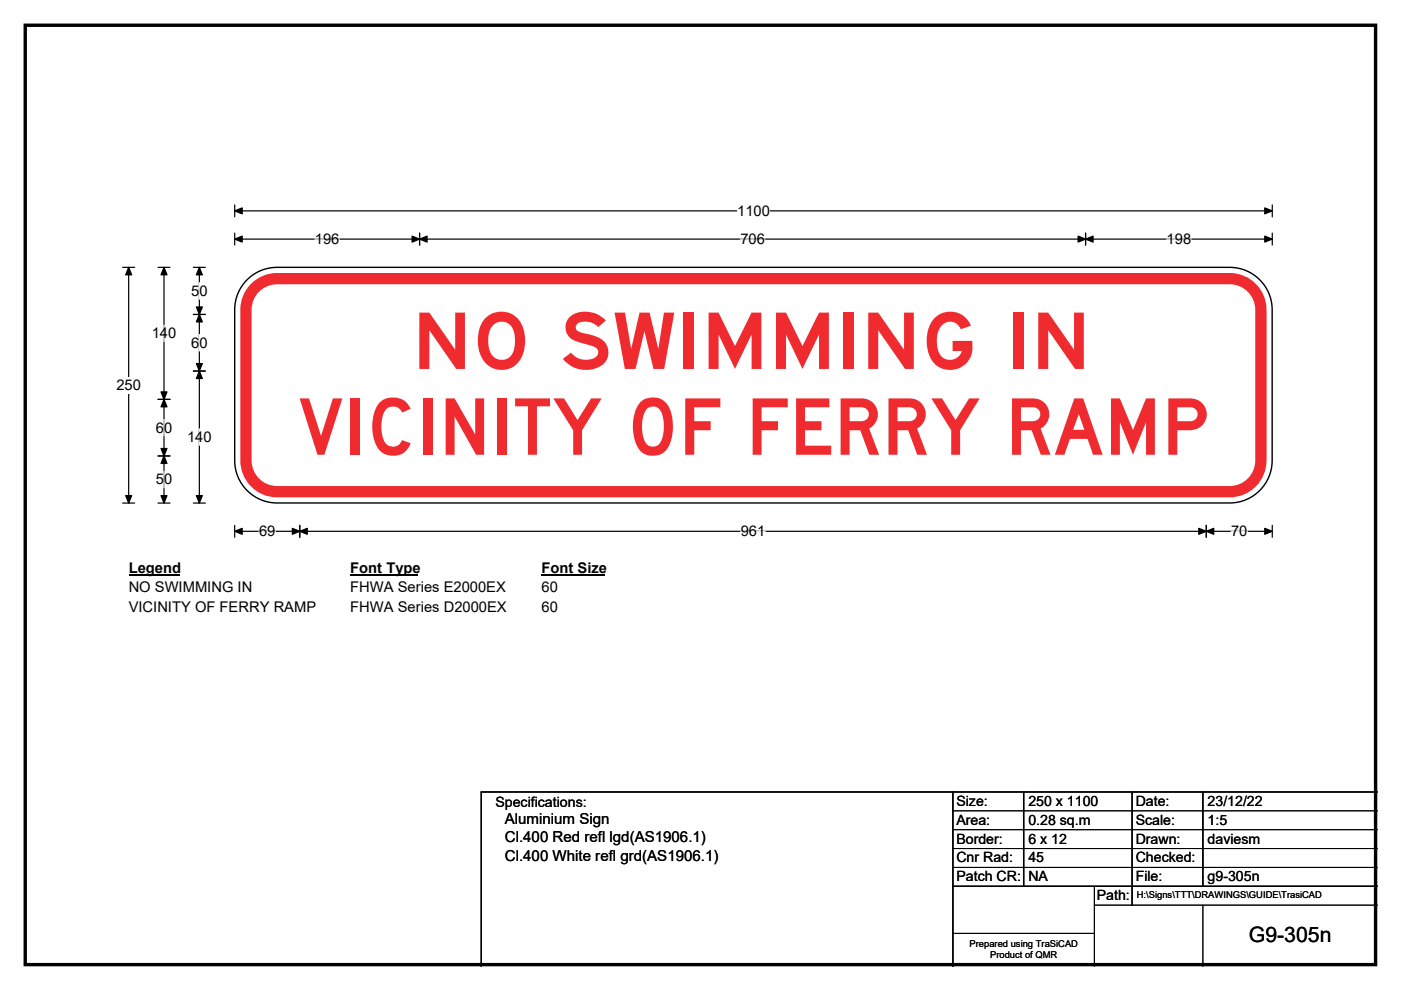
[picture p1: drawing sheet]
<svg xmlns="http://www.w3.org/2000/svg" width="297mm" height="210mm" viewBox="0 0 297 210" stroke-linecap="round" stroke-linejoin="round" font-family="sans-serif">
<path d="M5.4 5.4h286.3v199.2h-286.3z" fill="none" stroke="#000" stroke-width=".72"/>
<path d="M49.8 44.7h219.9M49.8 43.5v2.5M269.7 43.5v2.5" fill="none" stroke="#000" stroke-width=".25"/>
<path d="M49.8 44.7l1.5-.6v1.3zM268.2 44.1l1.5 .6-1.5 .7z" fill="#000" stroke="#000" stroke-width=".25"/>
<path d="M156.3 43h6.9v3.5h-6.9z" fill="#fff"/>
<g fill="none" stroke="#000" stroke-width=".25">
<path d="M26 56.7h2.6M27.3 56.7v50M49.8 50.7h219.9M49.8 49.4v2.6M89 49.4v2.6M230.2 49.4v2.6M269.7 49.4v2.6M26 106.7h2.6M49.8 111.4v2.6M49.8 112.7h219.9M63.6 111.4v2.6M255.8 111.4v2.6"/>
<path d="M269.7 111.4v2.6"/>
</g>
<g fill="#000" stroke="#000" stroke-width=".25">
<path d="M27.3 56.7l.6 1.6h-1.3zM49.8 50.7l1.5-.6v1.3zM89 50.7l1.5-.6v1.3zM87.4 50.1l1.6 .6-1.6 .7zM228.6 50.1l1.6 .6-1.6 .7zM230.2 50.7l1.6-.6v1.3zM268.2 50.1l1.5 .6-1.5 .7zM26.6 105.1h1.3l-.6 1.6zM49.8 112.7l1.5-.6v1.2zM63.6 112.7l1.5-.6v1.2zM62 112.1l1.6 .6-1.6 .6zM254.2 112.1l1.6 .6-1.6 .6z"/>
<path d="M255.8 112.7l1.5-.6v1.2zM268.2 112.1l1.5 .6-1.5 .6z"/>
</g>
<path d="M66.8 50.7h5.2M157 50.7h5.2M247.4 50.7h5.2M54.9 112.7h3.5M157.1 112.7h5.2M261 112.7h3.5" fill="none" stroke="#fff" stroke-width=".25"/>
<path d="M24.7 80h5.2v3.5h-5.2z" fill="#fff"/>
<path d="M33.5 56.7h2.5M34.8 56.7v50M41 56.7h2.5M42.3 56.7v50M41 66.7h2.5M41 78.7h2.5M33.5 84.7h2.5M33.5 96.7h2.5M33.5 106.7h2.5M41 106.7h2.5" fill="none" stroke="#000" stroke-width=".25"/>
<path d="M34.8 56.7l.6 1.6h-1.3zM42.3 56.7l.6 1.6h-1.3zM42.3 66.7l.6 1.6h-1.3zM41.6 77.1h1.3l-.6 1.6zM41.6 65.1h1.3l-.6 1.6zM42.3 78.7l.6 1.6h-1.3zM34.8 84.7l.6 1.6h-1.3zM34.1 95.1h1.3l-.6 1.6zM34.1 83.1h1.3l-.6 1.6zM34.8 96.7l.6 1.6h-1.3zM34.1 105.1h1.3l-.6 1.6zM41.6 105.1h1.3l-.6 1.6z" fill="#000" stroke="#000" stroke-width=".25"/>
<path d="M42.3 59.9v3.6M34.8 69v3.5M42.3 71v3.4M34.8 89v3.5M34.8 99.9v3.6M42.3 91v3.4" fill="none" stroke="#fff" stroke-width=".25"/>
<path d="M27.3 118.7h10.7v3.5h-10.7z" fill="#fff"/>
<path d="M27.3 122h10.7" fill="none" stroke="#000" stroke-width=".32"/>
<path d="M74.3 118.7h14.4v3.5h-14.4z" fill="#fff"/>
<path d="M74.3 122h14.4" fill="none" stroke="#000" stroke-width=".32"/>
<path d="M114.8 118.7h13.5v3.5h-13.5z" fill="#fff"/>
<path d="M114.8 122h13.5" fill="none" stroke="#000" stroke-width=".32"/>
<g fill="#fff">
<path d="M27.3 122.9h26.1v3.5h-26.1z"/>
<path d="M74.3 122.9h32.9v3.5h-32.9z"/>
<path d="M114.8 122.9h3.5v3.5h-3.5z"/>
<path d="M27.3 127.1h39.5v3.5h-39.5z"/>
<path d="M74.3 127.1h33v3.5h-33z"/>
<path d="M114.8 127.1h3.5v3.5h-3.5z"/>
</g>
<path d="M52.4 59.3a8.9 8.9 0 0 1 6.3-2.6h202a9 9 0 0 1 9 9v32a9 9 0 0 1-9 9h-202a9 9 0 0 1-8.9-9v-32a8.9 8.9 0 0 1 2.6-6.4z" fill-rule="evenodd" fill="#fff" stroke="#fff" stroke-width=".21"/>
<path d="M53.8 61.4a6.6 6.6 0 0 1 5-2.3h201.9a6.6 6.6 0 0 1 6.6 6.6v32a6.6 6.6 0 0 1-6.6 6.6h-201.9a6.6 6.6 0 0 1-6.6-6.6v-32a6.6 6.6 0 0 1 1.6-4.3z" fill="none" stroke="#ef2b2f" stroke-width="2.4"/>
<path d="M52.4 59.3a8.9 8.9 0 0 1 6.3-2.6h202a9 9 0 0 1 9 9v32a9 9 0 0 1-9 9h-202a9 9 0 0 1-8.9-9v-32a8.9 8.9 0 0 1 2.6-6.4zM202 168v37M217 168v20M240 168v24M255 168v20M292 168h-190v37M202 188h90" fill="none" stroke="#000" stroke-width=".3"/>
<path d="M202 172h90M202 176h90M202 180h90M202 184h90M202 198h30M232 192h60M232 188v17M255 192v13" fill="none" stroke="#000" stroke-width=".21"/>
<g font-size="16.6" fill="#ef2b2f">
<text x="87.4" y="78.3">NO SWIMMING IN</text>
<text x="63.2" y="96.5">VICINITY OF FERRY RAMP</text>
</g>
<text font-size="4.5" x="264.8" y="199.8">G9-305n</text>
<g font-size="3.2">
<text x="107" y="178.7">Cl.400 Red refl lgd(AS1906.1)</text>
<text x="107" y="174.9">Aluminium Sign</text>
<text x="107" y="182.5">Cl.400 White refl grd(AS1906.1)</text>
</g>
<g font-size="3.1">
<text x="156.3" y="45.8">1100</text>
<text x="66.8" y="51.8">196</text>
<text x="157" y="51.8">706</text>
<text x="247.4" y="51.8">198</text>
<text x="40.5" y="62.7">50</text>
<text x="32.2" y="71.8">140</text>
<text x="40.5" y="73.7">60</text>
<text x="24.7" y="82.8">250</text>
<text x="33" y="91.8">60</text>
<text x="39.7" y="93.7">140</text>
<text x="33" y="102.7">50</text>
<text x="54.9" y="113.7">69</text>
<text x="157.1" y="113.7">961</text>
<text x="261" y="113.7">70</text>
<text x="27.3" y="121.5">Legend</text>
<text x="27.3" y="125.7">NO SWIMMING IN</text>
<text x="74.3" y="121.5">Font Type</text>
<text x="74.3" y="125.7">FHWA Series E2000EX</text>
<text x="114.8" y="121.5">Font Size</text>
<text x="114.8" y="125.7">60</text>
<text x="27.3" y="129.9">VICINITY OF FERRY RAMP</text>
<text x="74.3" y="129.9">FHWA Series D2000EX</text>
<text x="114.8" y="129.9">60</text>
</g>
<g font-size="3">
<text x="105" y="171.2">Specifications:</text>
<text x="202.8" y="170.9">Size:</text>
<text x="218" y="170.9">250 x 1100</text>
<text x="240.8" y="170.9">Date:</text>
<text x="256" y="170.9">23/12/22</text>
<text x="202.8" y="174.9">Area:</text>
<text x="202.8" y="178.9">Border:</text>
<text x="218" y="174.9">0.28 sq.m</text>
<text x="218" y="178.9">6 x 12</text>
<text x="240.8" y="174.9">Scale:</text>
<text x="240.8" y="178.9">Drawn:</text>
<text x="256" y="174.9">1:5</text>
<text x="256" y="178.9">daviesm</text>
<text x="202.8" y="182.9">Cnr Rad:</text>
<text x="218" y="182.9">45</text>
<text x="240.8" y="182.9">Checked:</text>
<text x="202.8" y="186.9">Patch CR:</text>
<text x="218" y="186.9">NA</text>
<text x="232.5" y="190.9">Path:</text>
<text x="240.8" y="186.9">File:</text>
<text x="256" y="186.9">g9-305n</text>
</g>
<g font-size="2">
<text x="241" y="190.5">H:\Signs\TTT\DRAWINGS\GUIDE\TrasiCAD</text>
<text x="205.6" y="200.8">Prepared using TraSiCAD</text>
<text x="209.9" y="203.2">Product of QMR</text>
</g>
</svg>
